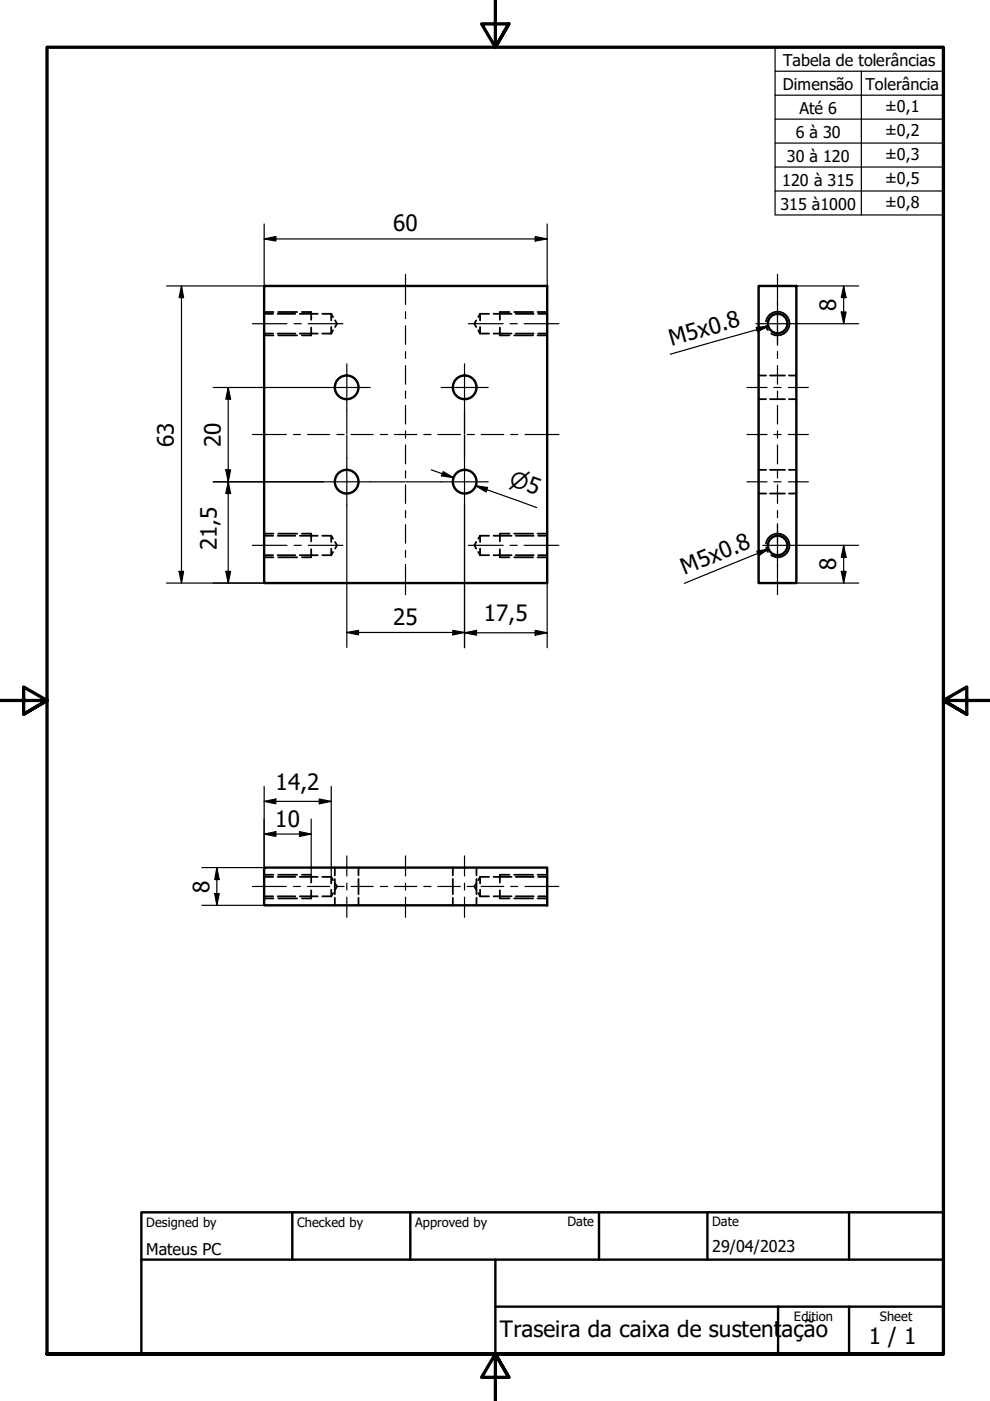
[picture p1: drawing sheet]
<svg xmlns="http://www.w3.org/2000/svg" width="210mm" height="297mm" viewBox="0 0 210 297" stroke-linecap="round" stroke-linejoin="round" font-family="sans-serif">
<!-- layer: Hidden (ISO) -->
<g fill="none" stroke="#000" stroke-width=".38">
<path d="M56 66.5h1.9M56 70.7h1.9M56 66.2h2M56 71.1h2M58.9 66.5h3.7M58.9 70.7h3.7M59 66.2h4M59 71.1h4M63.6 66.5h3.8M63.6 70.7h3.8M64 66.2h2v1.6M66 69.5v1.6h-2"/>
<path d="M68.3 66.5h1.9M68.3 70.7h1.9M70.2 66.5v1.4M70.2 69.3v1.4M70.2 66.5l.4 .7M70.6 70l-.4 .7M71.1 67.9l.3 .7-.3 .7M101 67.9l-.4 .7 .4 .7M101.4 70l.4 .7M101.8 66.5v1.4M101.8 69.3v1.4M101.8 66.5l-.4 .7"/>
<path d="M101.8 66.5h1.9M101.8 70.7h1.9M104.6 66.5h3.9M104.6 70.7h3.9M106 69.5v1.6h2M108 66.2h-2v1.6M109 66.2h4M109 71.1h4M109.3 66.5h3.9M109.3 70.7h3.9M114 66.2h2M114 71.1h2"/>
<path d="M114.1 66.5h1.9M114.1 70.7h1.9M160.8 79.6h1.6M162.4 69.1l.4 .9M163.3 79.6h3.1M163.5 70.7l.9 .4M167.3 79.6h1.5M160.8 84.6h1.6M160.8 99.6h1.6M163.3 84.6h3.1M163.3 99.6h3.1M167.3 84.6h1.5"/>
<path d="M167.3 99.6h1.5M56 113.6h1.9M56 117.7h1.9M56 113.1h2M56 118.2h2M58.9 113.6h3.7M58.9 117.7h3.7M59 113.1h4M59 118.2h4M63.6 113.6h3.8M63.6 117.7h3.8M64 113.1h2v1.7"/>
<path d="M66 116.4v1.8h-2M68.3 113.6h1.9M68.3 117.7h1.9M70.2 113.6v1.3M70.2 116.3v1.4M70.2 113.6l.4 .6M70.6 117l-.4 .7M71.1 114.9l.3 .7-.3 .7M101 114.9l-.4 .7 .4 .7M101.4 117l.4 .7M101.8 113.6v1.3M101.8 116.3v1.4"/>
<path d="M101.8 113.6l-.4 .6M101.8 113.6h1.9M101.8 117.7h1.9M104.6 113.6h3.9M104.6 117.7h3.9M106 116.4v1.8h2M108 113.1h-2v1.7M109 113.1h4M109 118.2h4M109.3 113.6h3.9M109.3 117.7h3.9M114 113.1h2"/>
<path d="M114 118.2h2M114.1 113.6h1.9M114.1 117.7h1.9M160.8 104.6h1.6M162.4 116.1l.4 .9M163.3 104.6h3.1M163.5 117.7l.9 .4M167.3 104.6h1.5M56 185.9h1.9M56 190h1.9M56 185.5h2M56 190.5h2"/>
<path d="M58.9 185.9h3.7M58.9 190h3.7M59 185.5h4M59 190.5h4M63.6 185.9h3.8M63.6 190h3.8M64 185.5h2v1.6M66 188.8v1.7h-2M68.3 185.9h1.9M68.3 190h1.9M70.2 185.9v1.4M70.2 188.6v1.4"/>
<path d="M70.2 185.9l.4 .7M70.6 189.3l-.4 .7M71 183.9v1.7M71 186.4v3.2M71 190.4v1.5M71.1 187.3l.3 .6-.3 .7M76 183.9v1.7M76 186.4v3.2M76 190.4v1.5M96 183.9v1.7M96 186.4v3.2M96 190.4v1.5"/>
<path d="M101 187.3l-.4 .6 .4 .7M101 183.9v1.7M101 186.4v3.2M101 190.4v1.5M101.4 189.3l.4 .7M101.8 185.9v1.4M101.8 188.6v1.4M101.8 185.9l-.4 .7M101.8 185.9h1.9M101.8 190h1.9M104.6 185.9h3.9M104.6 190h3.9"/>
<path d="M106 188.8v1.7h2M108 185.5h-2v1.6M109 185.5h4M109 190.5h4M109.3 185.9h3.9M109.3 190h3.9M114 185.5h2M114 190.5h2M114.1 185.9h1.9M114.1 190h1.9"/>
</g>
<!-- layer: Visible (ISO) -->
<g fill="none" stroke="#000" stroke-width=".51">
<path d="M56 60.6h60v63h-60zM160.8 60.6h8v63h-8zM56 183.9h60v8h-60z"/>
<circle cx="164.9" cy="68.6" r="2.06"/>
<circle cx="73.5" cy="82.1" r="2.51"/>
<circle cx="98.5" cy="82.1" r="2.51"/>
<circle cx="73.5" cy="102.1" r="2.51"/>
<circle cx="98.5" cy="102.1" r="2.51"/>
<circle cx="164.9" cy="115.7" r="2.06"/>
</g>
<!-- layer: Visible Narrow (ISO) -->
<path d="M162.4 68.2a2.51 2.51 0 0 1 2.9-2.1 2.51 2.51 0 0 1 2 2.9 2.51 2.51 0 0 1-2.9 2.1M162.4 115.2a2.51 2.51 0 0 1 2.9-2 2.51 2.51 0 0 1 2 2.9 2.51 2.51 0 0 1-2.9 2" fill="none" stroke="#000" stroke-width=".38"/>
<!-- layer: Border (ISO) -->
<path d="M105 0v10l-2.9-4.9h5.8l-2.9 4.9 2.9-4.9M0 148.5h10l-5-2.8v5.7l5-2.9-5 2.9M210 148.5h-10l5-2.8v5.7l-5-2.9 5 2.9M10 287.1v-277.1h190v277.1h-190h190M107.9 292l-2.9-4.9 2.9 4.9h-5.8l2.9-4.9v9.9" fill="none" stroke="#000" stroke-width=".7"/>
<!-- layer: Title (ISO) -->
<path d="M30 257h170v30.1h-170zM62 257v10.1M87 257v10.1M127 257v10.1M150 257v10.1M180 257v10.1M30 267.1h170M105 277h95M105 267.1v20M165 277v10.1M180 277v10.1" fill="none" stroke="#000" stroke-width=".51"/>
<!-- layer: Dimension (ISO) -->
<g fill="none" stroke="#000" stroke-width=".25">
<path d="M56 50.7l2.5-.5v.9zM56 47.5v13.1h-20.7M56 50.7h60M113.5 50.2l2.5 .5-2.5 .4zM116 47.5v13.1M38.5 60.6l.4 2.5h-.9zM38.5 60.6v63M168.8 60.6h13.3M169.4 68.6h12.7M178.4 66.2h1l-.5 2.4zM178.9 60.6l.5 2.5h-1zM178.9 60.6v8"/>
<path d="M45.2 82.2h23.3M47.9 99.6h1l-.5 2.6zM48.4 82.2l.5 2.4h-1zM48.4 82.2v41.4M73.5 87.1v4.9M73.5 92.3v4.8M91.4 99.6l4.7 1.7M94 100l2.1 1.3-2.5-.4zM98.5 87.1v4.9M98.5 92.3v4.8M45.2 102.2h23.3M48.4 102.2l.5 2.4h-1z"/>
<path d="M73.5 107.1v30.2M78.5 102.2h7.4M86.1 102.2h7.4M98.5 107.1v30.2M100.8 103l2.6 .4-.3 .9zM103.2 103.8l-2.4-.8 13 4.6M169.4 115.6h12.7M178.9 115.6l.5 2.6h-1zM178.9 115.6v8M35.3 123.6h20.7M38 121.1h.9l-.4 2.5zM47.9 121.1h1l-.5 2.5z"/>
<path d="M73.5 134.1l2.5-.4v.9zM73.5 134.1h25M96 133.7l2.5 .4-2.5 .5zM98.5 134.2l2.5-.5v1zM98.5 134.2h17.5M113.5 133.7l2.5 .5-2.5 .5zM116 123.6v13.7M168.8 123.6h13.3M178.4 121.1h1l-.5 2.5zM56 169.9l2.5-.5v1zM56 176.8l2.5-.5v1zM56 166.7v18.8"/>
<path d="M56 169.9h14.2M56 176.8h10M63.5 176.3l2.5 .5-2.5 .5zM66 173.7v11.8M67.7 169.4l2.5 .5-2.5 .5zM70.2 166.7v19.2M42.8 183.9h13.2M42.8 191.9h13.2M45.5 189.5h1l-.5 2.4zM46 183.9l.5 2.6h-1zM46 183.9v8"/>
</g>
<g fill="#000">
<path d="M56 50.7l2.5-.5v.9z" fill-rule="evenodd"/>
<path d="M113.5 50.2l2.5 .5-2.5 .4z" fill-rule="evenodd"/>
<path d="M38.5 60.6l.4 2.5h-.9z" fill-rule="evenodd"/>
<path d="M178.4 66.2h1l-.5 2.4z" fill-rule="evenodd"/>
<path d="M178.9 60.6l.5 2.5h-1z" fill-rule="evenodd"/>
<path d="M47.9 99.6h1l-.5 2.6z" fill-rule="evenodd"/>
<path d="M48.4 82.2l.5 2.4h-1z" fill-rule="evenodd"/>
<path d="M48.4 102.2l.5 2.4h-1z" fill-rule="evenodd"/>
<path d="M94 100l2.1 1.3-2.5-.4z" fill-rule="evenodd"/>
<path d="M100.8 103l2.6 .4-.3 .9z" fill-rule="evenodd"/>
<path d="M178.9 115.6l.5 2.6h-1z" fill-rule="evenodd"/>
<path d="M38 121.1h.9l-.4 2.5z" fill-rule="evenodd"/>
<path d="M47.9 121.1h1l-.5 2.5z" fill-rule="evenodd"/>
<path d="M73.5 134.1l2.5-.4v.9z" fill-rule="evenodd"/>
<path d="M96 133.7l2.5 .4-2.5 .5z" fill-rule="evenodd"/>
<path d="M98.5 134.2l2.5-.5v1z" fill-rule="evenodd"/>
<path d="M113.5 133.7l2.5 .5-2.5 .5z" fill-rule="evenodd"/>
<path d="M178.4 121.1h1l-.5 2.5z" fill-rule="evenodd"/>
<path d="M56 169.9l2.5-.5v1z" fill-rule="evenodd"/>
<path d="M56 176.8l2.5-.5v1z" fill-rule="evenodd"/>
<path d="M63.5 176.3l2.5 .5-2.5 .5z" fill-rule="evenodd"/>
<path d="M67.7 169.4l2.5 .5-2.5 .5z" fill-rule="evenodd"/>
<path d="M45.5 189.5h1l-.5 2.4z" fill-rule="evenodd"/>
<path d="M46 183.9l.5 2.6h-1z" fill-rule="evenodd"/>
</g>
<!-- layer: Center Mark (ISO) -->
<path d="M73.5 77.1v10M98.5 77.1v10M160.3 68.6h9.1M164.8 64.1v9.1M68.5 82.2h10M73.5 97.1v10M93.5 82.2h10M98.5 97.1v10M68.5 102.2h10M93.5 102.2h10M161.7 115.6h3.1v4.6M164.8 111v4.6h4.6" fill="none" stroke="#000" stroke-width=".25"/>
<!-- layer: Symbol (ISO) -->
<g fill="none" stroke="#000" stroke-width=".25">
<path d="M164.3 15.1v-5.1h35.7v5.1M182.6 15.1v30.5M200 15.1h-35.7v5.1M200 15.1v30.5h-35.7v-25.4M164.3 20.2h35.7M164.3 25.3h35.7M164.3 30.3h35.7M164.3 35.4h35.7M164.3 40.5h35.7M160.3 69.4l2.6-.2-2.3 1.1zM162.9 69.2l-20.8 5.9M160.5 116.9l2.4-.5-2.1 1.4z"/>
<path d="M162.9 116.4l-17.8 7.3"/>
</g>
<g fill="#000">
<path d="M160.3 69.4l2.6-.2-2.3 1.1z" fill-rule="evenodd"/>
<path d="M160.5 116.9l2.4-.5-2.1 1.4z" fill-rule="evenodd"/>
</g>
<!-- layer: Centerline (ISO) -->
<g fill="none" stroke="#000" stroke-width=".25">
<path d="M86 58.2v6.4M164.8 58.2v6.4M53.5 68.6h7.3M62.4 68.6h1.5M65.3 68.6h7.4M86 66.1v1.4M86 69.1v3.9M86 74.5v1.5M86 77.5v4M99.3 68.6h7.4M108.1 68.6h1.6M111.1 68.6h7.4"/>
<path d="M164.8 66.1v1.4M164.8 69.1v3.9M164.8 74.5v1.5M164.8 77.5v4M53.5 92.1h7.2M62.2 92.1h1.5M65.2 92.1h4.7M71.4 92.1h1.6M74.4 92.1h4.7M80.6 92.1h1.6M83.6 92.1h4.8M86 82.9v1.5"/>
<path d="M86 86v3.9M86 91.4v1.5M86 94.3v4M86 99.8v1.5M89.9 92.1h1.5M92.8 92.1h4.8M99.1 92.1h1.5M102 92.1h4.8M108.3 92.1h1.5M111.3 92.1h7.2M158.4 92.1h4.2M158.4 82.2h4.2"/>
<path d="M164.1 92.1h1.5M164.1 82.2h1.5M164.8 82.9v1.5M164.8 86v3.9M164.8 91.4v1.5M164.8 94.3v4M164.8 99.8v1.5M167.1 92.1h4.3M167.1 82.2h4.3M53.5 115.6h7.3M62.4 115.6h1.5M65.3 115.6h7.4"/>
<path d="M86 102.8v3.9M86 108.3v1.5M86 111.2v4M86 116.7v1.5M86 119.7v6.4M99.3 115.6h7.4M108.1 115.6h1.6M111.1 115.6h7.4M158.4 102.2h4.2M164.1 102.2h1.5M164.8 102.8v3.9M164.8 108.3v1.5"/>
<path d="M164.8 111.2v4M164.8 116.7v1.5M164.8 119.7v6.4M167.1 102.2h4.3M53.5 187.9h7.2M62.2 187.9h1.5M65.2 187.9h4.7M71.4 187.9h1.6M73.5 181.5v4.2M73.5 187.2v1.5M73.5 190.2v4.3M74.4 187.9h4.7"/>
<path d="M80.6 187.9h1.6M83.6 187.9h4.8M86 181.5v4.2M86 187.2v1.5M86 190.2v4.3M89.9 187.9h1.5M92.8 187.9h4.8M98.5 181.5v4.2M98.5 187.2v1.5M98.5 190.2v4.3M99.1 187.9h1.5M102 187.9h4.8"/>
<path d="M108.3 187.9h1.5M111.3 187.9h7.2"/>
</g>
<g font-size="4.8">
<text x="83.4" y="49">60</text>
<text x="177.3" y="66" transform="rotate(-90 177.3 66)">8</text>
<text x="142.4" y="73.4" transform="rotate(-16 142.4 73.4)">M5x0.8</text>
<text x="36.8" y="94.7" transform="rotate(-90 36.8 94.7)">63</text>
<text x="46.8" y="94.7" transform="rotate(-90 46.8 94.7)">20</text>
<text x="46" y="116.7" transform="rotate(-90 46 116.7)">21,5</text>
<text x="145.2" y="121.9" transform="rotate(-22 145.2 121.9)">M5x0.8</text>
<text x="177.3" y="121" transform="rotate(-90 177.3 121)">8</text>
<text x="102.6" y="131.7">17,5</text>
<text x="83.4" y="132.5">25</text>
<text x="58.4" y="167.5">14,2</text>
<text x="58.4" y="175.2">10</text>
<text x="44.4" y="189.3" transform="rotate(-90 44.4 189.3)">8</text>
<text x="106" y="283.4">Traseira da caixa de sustent</text>
<text x="165.7" y="283.4">ação</text>
<text x="184.2" y="285">1 / 1</text>
</g>
<text font-size="4.6" x="107.8" y="102.9" transform="rotate(20 107.8 102.9)">⌀5</text>
<g font-size="3.4">
<text x="166.1" y="14">Tabela de tolerâncias</text>
<text x="166" y="19">Dimensão</text>
<text x="183.5" y="19">Tolerância</text>
<text x="187.6" y="23.7">±0,1</text>
<text x="168.7" y="29.2">6 à 30</text>
<text x="169.5" y="24.1">Até 6</text>
<text x="187.6" y="28.8">±0,2</text>
<text x="166.8" y="34.3">30 à 120</text>
<text x="187.6" y="33.9">±0,3</text>
<text x="165.9" y="39.4">120 à 315</text>
<text x="187.6" y="39">±0,5</text>
<text x="165.5" y="44.4">315 à1000</text>
<text x="187.6" y="44.1">±0,8</text>
<text x="31" y="266">Mateus PC</text>
<text x="151" y="265.5">29/04/2023</text>
</g>
<g font-size="2.7">
<text x="31" y="260.1">Designed by</text>
<text x="63" y="260.1">Checked by</text>
<text x="88" y="260.1">Approved by</text>
<text x="120.3" y="260">Date</text>
<text x="151" y="260">Date</text>
<text x="168.3" y="280.1">Edition</text>
<text x="186.6" y="280.1">Sheet</text>
</g>
</svg>
